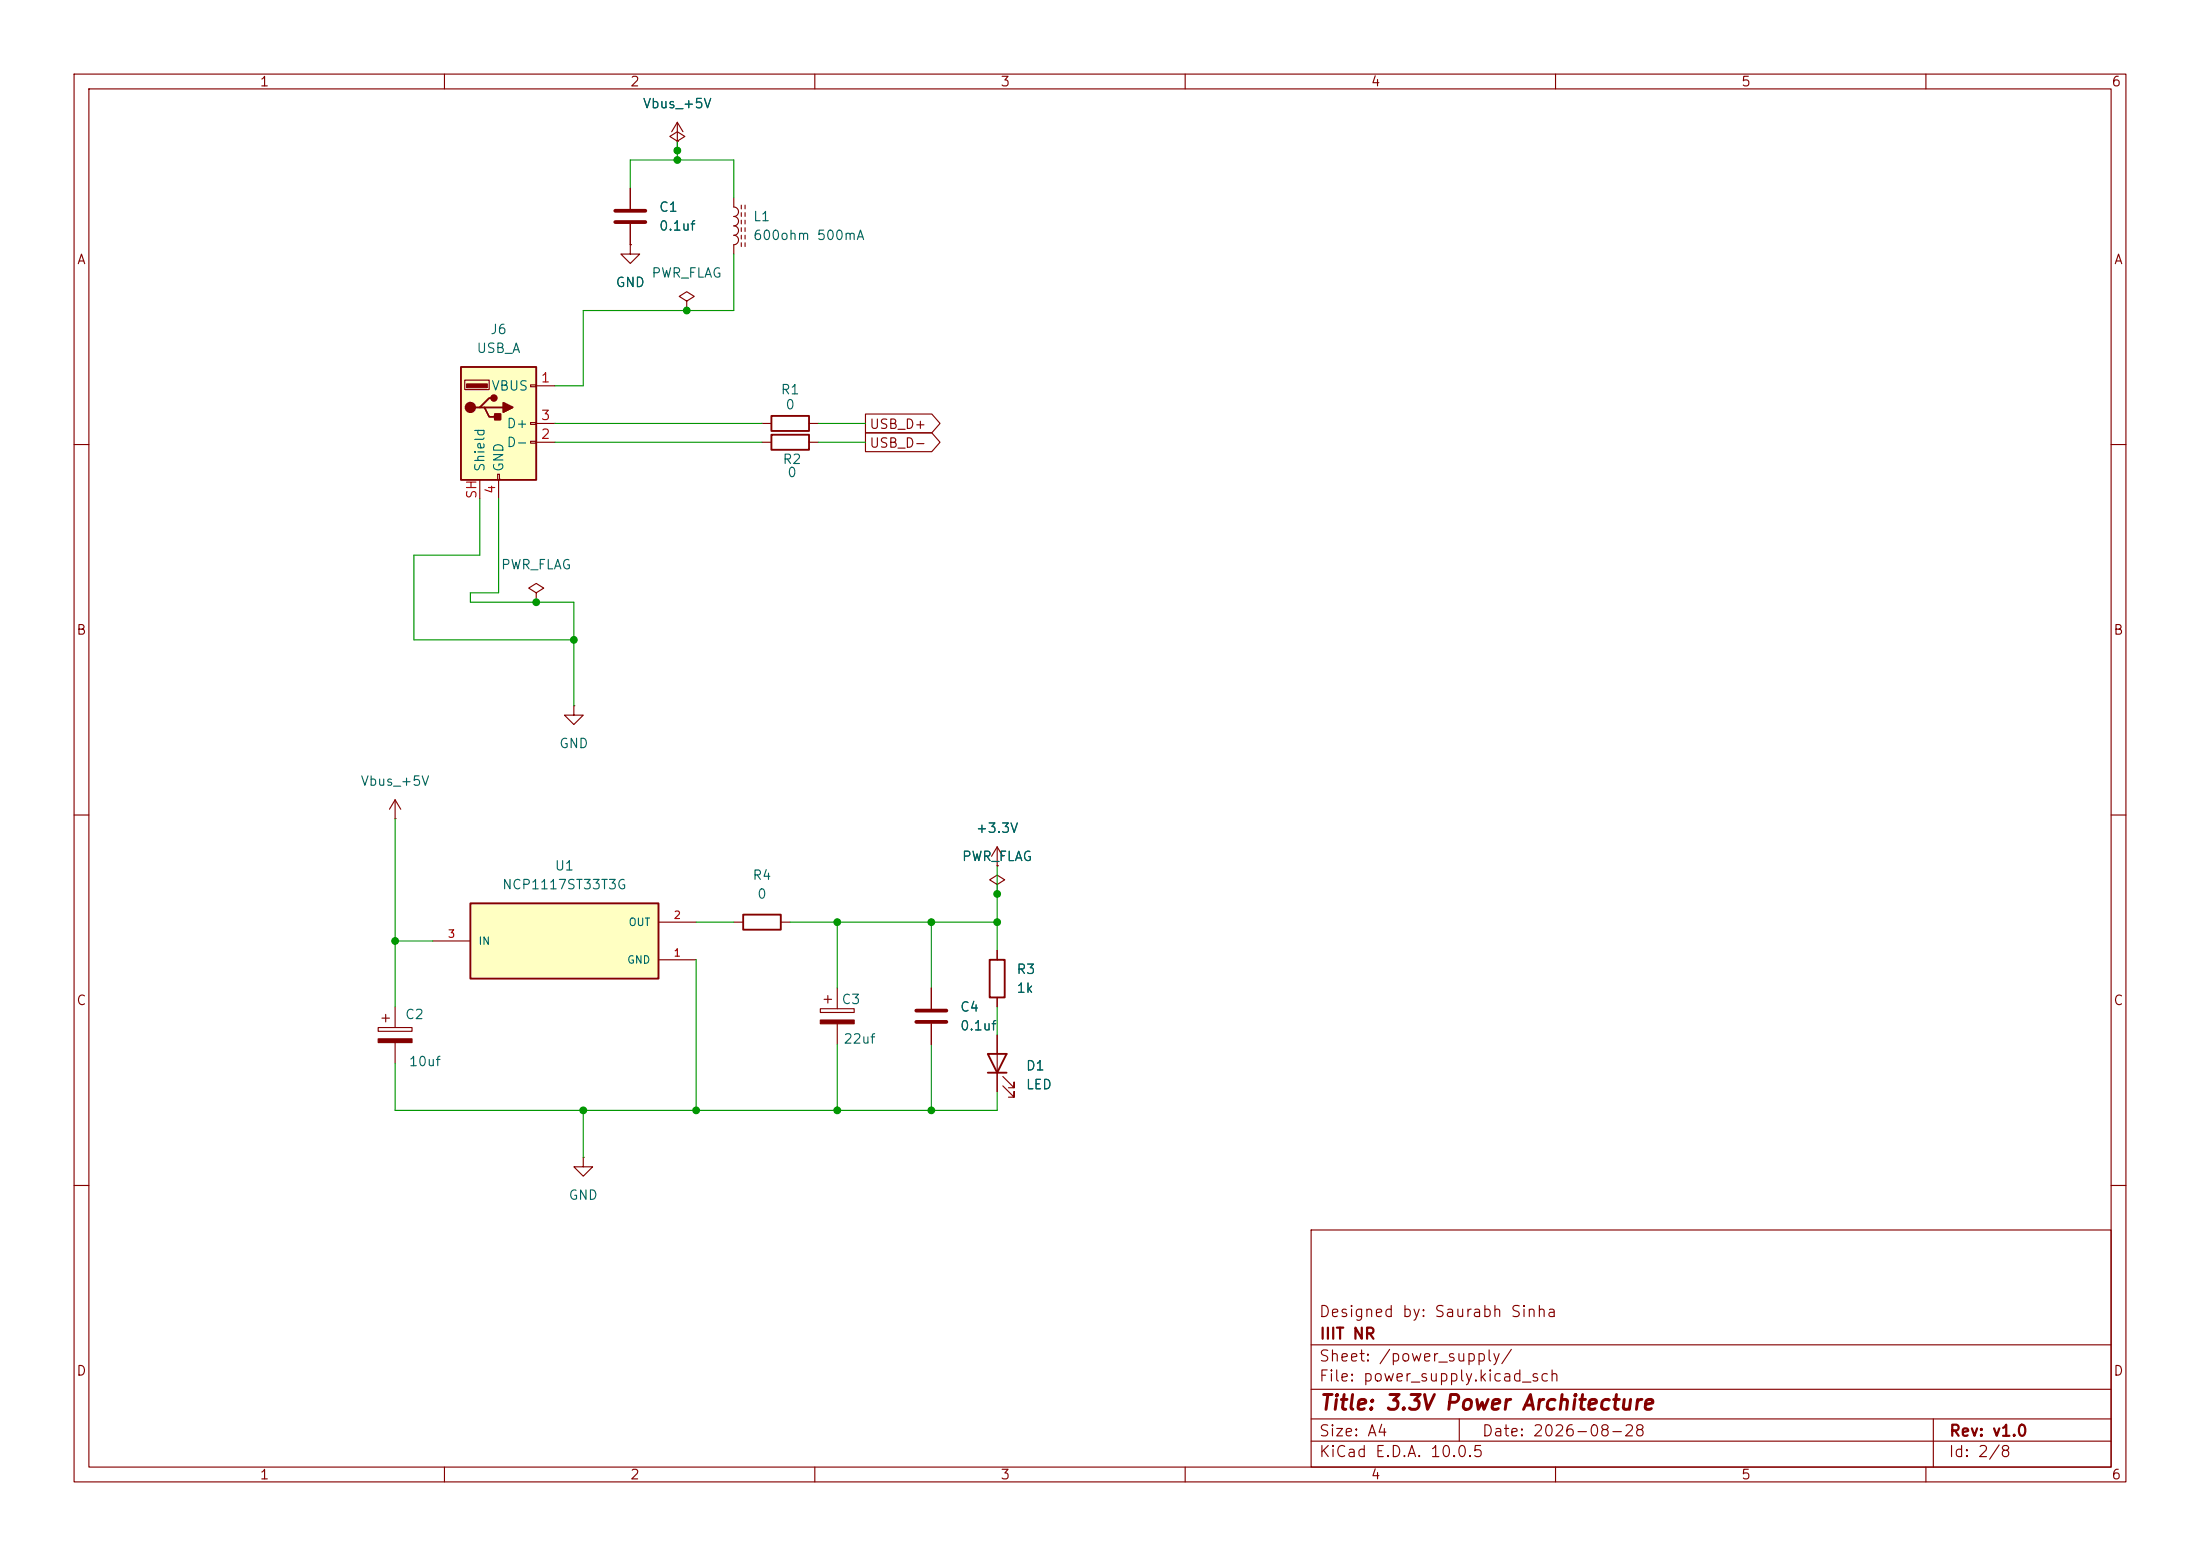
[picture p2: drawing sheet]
<svg xmlns="http://www.w3.org/2000/svg" width="297mm" height="210mm" viewBox="0 0 297 210" stroke-linecap="round" stroke-linejoin="round" font-family="sans-serif">
<g fill="none" stroke="#840000" stroke-width=".15">
<path d="M10 10h277v190h-277zM12 12h273v186h-273zM60 10v2M110 10v2M160 10v2M210 10v2M260 10v2M10 60h2M285 60h2M10 110h2M53.3 110.5h.1M53.3 108v2.5"/>
<path d="M53.3 108l-.7 1.2M53.3 108l.8 1.2M134.6 119.4l1-.7-1-.6-1 .6 1 .7v1.3M134.6 116.8h.1M134.6 114.3l-.7 1.3M134.6 114.3l.8 1.3M134.6 114.3v2.5M285 110h2M51.1 138.7h4.5v.5h-4.5zM51.6 137.4h1M52.1 136.9v1M53.3 135.9v2.8"/>
<path d="M99.1 124.5h1.2M105.4 124.5h1.3M110.7 136.1h4.6v.6h-4.6zM111.3 134.9h1M111.8 134.4v1M113 133.4v2.7M113 138.2v2.8M134.6 120.7h.1M134.6 128.3v1.2M134.6 134.6v1.3M53.3 140.7v2.8M10 160h2"/>
<path d="M177 166h108v32h-108zM285 160h2M60 198v2M110 198v2M160 198v2M177 194.5h108M177 191.5h108M177 187.5h108M177 181.5h108M197 191.5v3M210 198v2M260 198v2"/>
<path d="M261 191.5v6.5"/>
</g>
<path d="M100.3 123.4h5.1v2.1h-5.1zM133.6 129.5h2v5.1h-2z" fill="none" stroke="#840000" stroke-width=".25"/>
<g fill="#840000" stroke="#840000" stroke-width=".15">
<path d="M110.7 137.7h4.6v.5h-4.6z"/>
<path d="M51.1 140.2h4.5v.5h-4.5z"/>
</g>
<path d="M63.5 121.9h25.4v10.2h-25.4z" fill="#ffffc2"/>
<path d="M63.5 121.9h25.4v10.2h-25.4zM133.3 142.2h2.6l-1.3 2.6zM133.3 144.8h2.6" fill="none" stroke="#840000" stroke-width=".25"/>
<g fill="none" stroke="#840000" stroke-width=".15">
<path d="M85.1 33v1.3h1.3l-1.3 1.3-1.3-1.3h1.3M85.1 33h.1M92.7 40.6l1-.6-1-.6-1 .6 1 .6v1.3M92.7 41.9h.1M77.5 95.3v1.2h1.2l-1.2 1.3-1.3-1.3h1.3M77.5 95.3h.1M58.4 127h5.1M88.9 129.5h5.1M88.9 124.5h5.1M125.7 133.4v2.7M125.7 138.2v2.8M134.6 139.7v7.6"/>
<path d="M78.7 156.2v1.3h1.3l-1.3 1.3-1.2-1.3h1.2M78.7 156.2h.1M135.4 146.6l1.5 1.5v-.8v.8h-.8M135.4 145.3l1.5 1.5v-.7v.7h-.8"/>
</g>
<path d="M123.7 136.4h4.1M123.7 137.9h4.1" fill="none" stroke="#840000" stroke-width=".51"/>
<path d="M62.2 49.5h10.2v15.3h-10.2z" fill="#ffffc2"/>
<path d="M62.2 49.5h10.2v15.3h-10.2zM64.8 55h.6l.6 1.3h1.3M65.4 55h2.5M66.7 53.7h-.7l-1.2 1.3h-.7M104.1 56.1h5.1v2.1h-5.1zM104.1 58.7h5.1v2h-5.1z" fill="none" stroke="#840000" stroke-width=".25"/>
<g fill="#840000" stroke="#840000" stroke-width=".25">
<path d="M66.8 55.9h.8v.7h-.8z"/>
<path d="M67.9 54.4l1.3 .6-1.3 .6z"/>
<circle cx="63.5" cy="55" r=".63"/>
<circle cx="66.7" cy="53.7" r=".38"/>
</g>
<path d="M63 51.8h2.8v.5h-2.8z" fill="#840000" stroke="#840000" stroke-width=".15"/>
<g fill="none" stroke="#840000" stroke-width=".15">
<path d="M91.4 19.1l1.1-.7-1.1-.6-1 .6 1 .7v1.2M91.4 19.1h.1M91.4 16.5l-.7 1.3M91.4 16.5l.8 1.3M91.4 16.5v2.6M85.1 33h.1M85.1 25.4v2.8M85.1 30.2v2.8M91.4 20.3h.1M99.1 26.7v1.2a.64 .64 0 0 1 .6 .7 .64 .64 0 0 1-.6 .6M99.1 29.2a.64 .64 0 0 1 .6 .6 .64 .64 0 0 1-.6 .7 .64 .64 0 0 1 .6 .6 .64 .64 0 0 1-.6 .7 .64 .64 0 0 1 .6 .6 .64 .64 0 0 1-.6 .6M99.1 33v1.3"/>
<path d="M100.1 27.7v.5M100.1 28.7v.5M100.1 29.7v.5M100.1 30.7v.5M100.1 31.8v.5M100.1 32.8v.5M100.6 27.7v.5M100.6 28.7v.5M100.6 29.7v.5M100.6 30.7v.5M100.6 31.8v.5M100.6 32.8v.5"/>
<path d="M62.7 51.3h3.3v1.3h-3.3zM71.6 51.9h.8v.3h-.8zM71.6 57h.8v.3h-.8zM71.6 59.6h.8v.2h-.8zM72.4 52.1h2.5M72.4 59.7h2.5M72.4 57.2h2.5M102.9 59.7h1.2M102.9 57.2h1.2M109.2 59.7h1.3M109.2 57.2h1.3M116.8 58.4h9l1.1 1.3-1.1 1.3h-9z"/>
<path d="M116.8 55.9h9l1.1 1.3-1.1 1.2h-9zM64.8 64.8v2.5M67.2 64h.2v.8h-.2zM67.3 64.8v2.5M72.4 80l1-.6-1-.7-1 .7 1 .6v1.3M72.4 81.3h.1M134.6 116.8h.1M125.7 133.4v2.7M125.7 138.2v2.8M134.6 120.7h.1M134.6 128.3v1.2M134.6 134.6v1.3"/>
<path d="M134.6 139.7v2.5M134.6 144.8v2.5"/>
</g>
<path d="M83.1 28.4h4M83.1 30h4" fill="none" stroke="#840000" stroke-width=".51"/>
<g fill="none" stroke="#009600" stroke-width=".15">
<path d="M91.4 19.1v2.5M85.1 25.4v-3.8h14v5.1M99.1 34.3v7.6h-20.4v10.2h-3.8M74.9 59.7h28M74.9 57.2h28M110.5 59.7h6.3M110.5 57.2h6.3M64.8 67.3v7.6h-8.9v11.5h21.6M67.3 67.3v12.7h-3.8v1.3h14v14M53.3 110.5v25.4M134.6 116.8v11.5M53.3 127h5.1"/>
<path d="M94 124.5h5.1M94 129.5v20.4M106.7 124.5h27.9M113 124.5v8.9M125.7 124.5v8.9M134.6 135.9v3.8M53.3 143.5v6.4h81.3v-2.6M78.7 149.9v6.3M113 141v8.9M125.7 141v8.9"/>
</g>
<g fill="#009600" stroke="#009600" stroke-width=".14">
<circle cx="113" cy="149.9" r=".46"/>
<circle cx="125.7" cy="149.9" r=".46"/>
<circle cx="78.7" cy="149.9" r=".46"/>
<circle cx="94" cy="149.9" r=".46"/>
<circle cx="134.6" cy="120.7" r=".46"/>
<circle cx="125.7" cy="124.5" r=".46"/>
<circle cx="134.6" cy="124.5" r=".46"/>
<circle cx="53.3" cy="127" r=".46"/>
<circle cx="92.7" cy="41.9" r=".46"/>
<circle cx="113" cy="124.5" r=".46"/>
<circle cx="77.5" cy="86.4" r=".46"/>
<circle cx="72.4" cy="81.3" r=".46"/>
<circle cx="91.4" cy="20.3" r=".46"/>
<circle cx="91.4" cy="21.6" r=".46"/>
</g>
<text font-size="2" fill="#840000" x="178" y="190.8">Title: 3.3V Power Architecture</text>
<g font-size="1.5" fill="#840000">
<text x="178" y="178.1">Designed by: Saurabh Sinha</text>
<text x="178" y="184.1">Sheet: /power_supply/</text>
<text x="178" y="181.1">IIIT NR</text>
<text x="178" y="186.8">File: power_supply.kicad_sch</text>
<text x="178" y="197">KiCad E.D.A. 10.0.5</text>
<text x="178" y="194.2">Size: A4</text>
<text x="200" y="194.2">Date: 2026-08-28</text>
<text x="263" y="197">Id: 2/8</text>
<text x="263" y="194.2">Rev: v1.0</text>
</g>
<g font-size="1.3" fill="#840000">
<text x="35" y="12">1</text>
<text x="85" y="12">2</text>
<text x="135" y="12">3</text>
<text x="185" y="12">4</text>
<text x="235" y="12">5</text>
<text x="285" y="12">6</text>
<text x="10.3" y="36">A</text>
<text x="285.3" y="36">A</text>
<text x="117.3" y="58.2">USB_D+</text>
<text x="117.3" y="60.7">USB_D-</text>
<text x="10.2" y="86">B</text>
<text x="285.2" y="86">B</text>
<text x="10.2" y="136">C</text>
<text x="285.2" y="136">C</text>
<text x="10.2" y="186">D</text>
<text x="285.2" y="186">D</text>
<text x="35" y="200">1</text>
<text x="85" y="200">2</text>
<text x="135" y="200">3</text>
<text x="185" y="200">4</text>
<text x="235" y="200">5</text>
<text x="285" y="200">6</text>
</g>
<g font-size="1.3" fill="#006464">
<text x="86.7" y="14.9">Vbus_+5V</text>
<text x="88.9" y="28.9">C1</text>
<text x="88.9" y="31.4">0.1uf</text>
<text x="101.6" y="30.2">L1</text>
<text x="101.6" y="32.7">600ohm 500mA</text>
<text x="83" y="39.1">GND</text>
<text x="87.9" y="37.8">PWR_FLAG</text>
<text x="64.2" y="48">USB_A</text>
<text x="66.1" y="45.4">J6</text>
<text x="66.2" y="53">VBUS</text>
<text x="105.3" y="53.5">R1</text>
<text x="68.3" y="58.1">D+</text>
<text x="105.9" y="55.6">0</text>
<text x="65.7" y="63.8" transform="rotate(-90 65.7 63.8)">Shield</text>
<text x="68.3" y="63.8" transform="rotate(-90 68.3 63.8)">GND</text>
<text x="68.3" y="60.7">D-</text>
<text x="105.6" y="62.9">R2</text>
<text x="106.2" y="64.7">0</text>
<text x="67.5" y="77.2">PWR_FLAG</text>
<text x="75.4" y="101.3">GND</text>
<text x="48.6" y="106.4">Vbus_+5V</text>
<text x="131.7" y="112.7">+3.3V</text>
<text x="74.8" y="117.8">U1</text>
<text x="101.5" y="119.1">R4</text>
<text x="129.8" y="116.5">PWR_FLAG</text>
<text x="67.7" y="120.3">NCP1117ST33T3G</text>
<text x="102.1" y="121.6">0</text>
<text x="137.1" y="131.8">R3</text>
<text x="54.6" y="137.9">C2</text>
<text x="113.5" y="135.8">C3</text>
<text x="129.5" y="136.9">C4</text>
<text x="137.1" y="134.3">1k</text>
<text x="113.8" y="141.2">22uf</text>
<text x="129.5" y="139.4">0.1uf</text>
<text x="55.1" y="144.2">10uf</text>
<text x="138.4" y="144.8">D1</text>
<text x="138.4" y="147.3">LED</text>
<text x="76.7" y="162.3">GND</text>
</g>
<g font-size="1.3" fill="#a90000">
<text x="72.9" y="51.9">1</text>
<text x="72.9" y="59.6">2</text>
<text x="72.9" y="57">3</text>
<text x="64.6" y="67.4" transform="rotate(-90 64.6 67.4)">SH</text>
<text x="67.2" y="66.8" transform="rotate(-90 67.2 66.8)">4</text>
</g>
<g font-size="1" fill="#006464">
<text x="84.8" y="125.2">OUT</text>
<text x="64.5" y="127.8">IN</text>
<text x="84.6" y="130.3">GND</text>
</g>
<g font-size="1" fill="#a90000">
<text x="90.9" y="124.3">2</text>
<text x="60.4" y="126.8">3</text>
<text x="90.9" y="129.4">1</text>
</g>
</svg>
